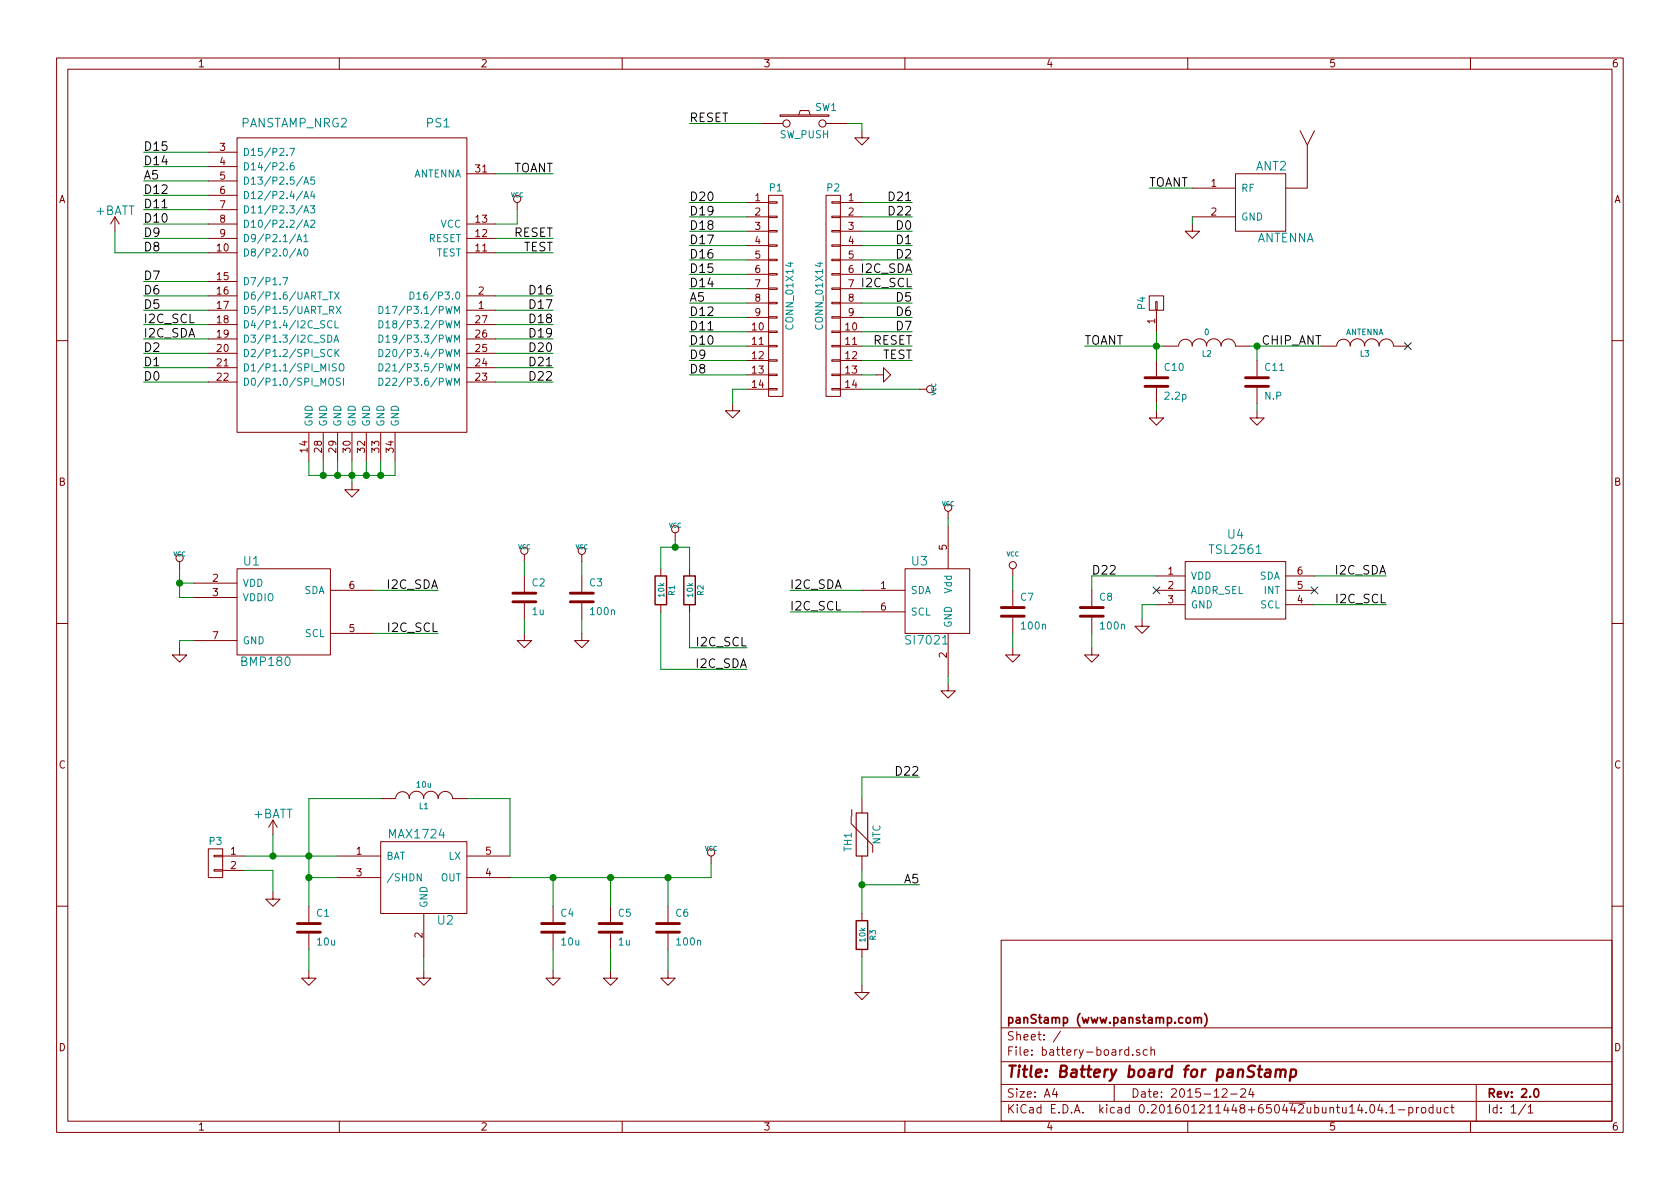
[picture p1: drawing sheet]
EESchema Schematic File Version 2
LIBS:power
LIBS:device
LIBS:transistors
LIBS:conn
LIBS:linear
LIBS:regul
LIBS:74xx
LIBS:cmos4000
LIBS:adc-dac
LIBS:memory
LIBS:xilinx
LIBS:microcontrollers
LIBS:dsp
LIBS:microchip
LIBS:analog_switches
LIBS:motorola
LIBS:texas
LIBS:intel
LIBS:audio
LIBS:interface
LIBS:digital-audio
LIBS:philips
LIBS:display
LIBS:cypress
LIBS:siliconi
LIBS:opto
LIBS:atmel
LIBS:contrib
LIBS:valves
LIBS:atmega8
LIBS:atmel89cxxxx
LIBS:atmel-1
LIBS:atmel-2005
LIBS:avr
LIBS:avr-1
LIBS:avr-2
LIBS:avr-3
LIBS:avr-4
LIBS:hopf
LIBS:rfm-ash
LIBS:mycomponents
LIBS:battery-board-cache
EELAYER 25 0
EELAYER END
$Descr A4 11693 8268
encoding utf-8
Sheet 1 1
Title "Battery board for panStamp"
Date "2015-12-24"
Rev "2.0"
Comp "panStamp (www.panstamp.com)"
Comment1 ""
Comment2 ""
Comment3 ""
Comment4 ""
$EndDescr
$Comp
L CONN_01X14 P1
U 1 1
P 5400 2050
F 0 "P1" H 5400 2800 50  0000 C CNN
F 1 "CONN_01X14" V 5500 2050 50  0000 C CNN
F 2 "Pin_Headers:Pin_Header_Straight_1x12" H 5400 2050 60  0001 C CNN
F 3 "" H 5400 2050 60  0000 C CNN
	1    5400 2050
	1    0    0    -1  
$EndComp
$Comp
L CONN_01X14 P2
U 1 1
P 5800 2050
F 0 "P2" H 5800 2800 50  0000 C CNN
F 1 "CONN_01X14" V 5900 2050 50  0000 C CNN
F 2 "Pin_Headers:Pin_Header_Straight_1x12" H 5800 2050 60  0001 C CNN
F 3 "" H 5800 2050 60  0000 C CNN
	1    5800 2050
	-1   0    0    -1  
$EndComp
Text Label 4800 1700 0    60   ~ 0
D17
Text Label 4800 1800 0    60   ~ 0
D16
Text Label 4800 1900 0    60   ~ 0
D15
Text Label 4800 2000 0    60   ~ 0
D14
Text Label 4800 2100 0    60   ~ 0
A5
Text Label 4800 2200 0    60   ~ 0
D12
Text Label 4800 2300 0    60   ~ 0
D11
Text Label 4800 2400 0    60   ~ 0
D10
Text Label 4800 2500 0    60   ~ 0
D9
Text Label 4800 2600 0    60   ~ 0
D8
Text Label 6350 2500 2    60   ~ 0
TEST
Text Label 6350 2400 2    60   ~ 0
RESET
$Comp
L VCC #PWR01
U 1 1
P 6400 2700
F 0 "#PWR01" H 6400 2800 30  0001 C CNN
F 1 "VCC" H 6400 2800 30  0000 C CNN
F 2 "" H 6400 2700 60  0001 C CNN
F 3 "" H 6400 2700 60  0001 C CNN
	1    6400 2700
	0    1    1    0   
$EndComp
Text Label 4800 1600 0    60   ~ 0
D18
Text Label 4800 1500 0    60   ~ 0
D19
Text Label 4800 1400 0    60   ~ 0
D20
Text Label 6350 1400 2    60   ~ 0
D21
Text Label 6350 1500 2    60   ~ 0
D22
Text Label 6350 1600 2    60   ~ 0
D0
Text Label 6350 1700 2    60   ~ 0
D1
Text Label 6350 1800 2    60   ~ 0
D2
Text Label 6350 2100 2    60   ~ 0
D5
Text Label 6350 2200 2    60   ~ 0
D6
$Comp
L GND #PWR02
U 1 1
P 5100 2800
F 0 "#PWR02" H 5100 2800 30  0001 C CNN
F 1 "GND" H 5100 2730 30  0001 C CNN
F 2 "" H 5100 2800 60  0001 C CNN
F 3 "" H 5100 2800 60  0001 C CNN
	1    5100 2800
	1    0    0    -1  
$EndComp
$Comp
L PANSTAMP_NRG2-RESCUE-battery-board PS1
U 1 1
P 2450 1950
F 0 "PS1" H 3050 3050 60  0000 C CNN
F 1 "PANSTAMP_NRG2" H 2050 3050 60  0000 C CNN
F 2 "mysmd:PANSTAMP_2" H 2500 2350 60  0001 C CNN
F 3 "" H 2500 2350 60  0000 C CNN
	1    2450 1950
	1    0    0    -1  
$EndComp
$Comp
L VCC #PWR03
U 1 1
P 3600 1450
F 0 "#PWR03" H 3600 1550 30  0001 C CNN
F 1 "VCC" H 3600 1550 30  0000 C CNN
F 2 "" H 3600 1450 60  0001 C CNN
F 3 "" H 3600 1450 60  0001 C CNN
	1    3600 1450
	1    0    0    -1  
$EndComp
$Comp
L GND #PWR04
U 1 1
P 2450 3350
F 0 "#PWR04" H 2450 3350 30  0001 C CNN
F 1 "GND" H 2450 3280 30  0001 C CNN
F 2 "" H 2450 3350 60  0001 C CNN
F 3 "" H 2450 3350 60  0001 C CNN
	1    2450 3350
	1    0    0    -1  
$EndComp
Text Label 3850 1650 2    60   ~ 0
RESET
Text Label 3850 1750 2    60   ~ 0
TEST
Text Label 3850 2050 2    60   ~ 0
D16
Text Label 3850 2150 2    60   ~ 0
D17
Text Label 3850 2250 2    60   ~ 0
D18
Text Label 3850 2350 2    60   ~ 0
D19
Text Label 3850 2450 2    60   ~ 0
D20
Text Label 3850 2550 2    60   ~ 0
D21
Text Label 3850 2650 2    60   ~ 0
D22
Text Label 1000 1050 0    60   ~ 0
D15
Text Label 1000 1150 0    60   ~ 0
D14
Text Label 1000 1250 0    60   ~ 0
A5
Text Label 1000 1350 0    60   ~ 0
D12
Text Label 1000 1450 0    60   ~ 0
D11
Text Label 1000 1550 0    60   ~ 0
D10
Text Label 1000 1650 0    60   ~ 0
D9
Text Label 1000 1750 0    60   ~ 0
D8
Text Label 1000 2050 0    60   ~ 0
D6
Text Label 1000 2150 0    60   ~ 0
D5
Text Label 1000 2350 0    60   ~ 0
I2C_SDA
Text Label 1000 2450 0    60   ~ 0
D2
Text Label 1000 2550 0    60   ~ 0
D1
Text Label 1000 2650 0    60   ~ 0
D0
$Comp
L THERMISTOR TH1
U 1 1
P 6000 5800
F 0 "TH1" V 6100 5850 50  0000 C CNN
F 1 "NTC" V 5900 5800 50  0000 C CNN
F 2 "mysmd:SM0603S" H 6000 5800 60  0001 C CNN
F 3 "" H 6000 5800 60  0000 C CNN
	1    6000 5800
	-1   0    0    1   
$EndComp
$Comp
L R R3
U 1 1
P 6000 6500
F 0 "R3" V 6080 6500 40  0000 C CNN
F 1 "10k" V 6007 6501 40  0000 C CNN
F 2 "mysmd:SM0603S" V 5930 6500 30  0001 C CNN
F 3 "" H 6000 6500 30  0001 C CNN
	1    6000 6500
	1    0    0    -1  
$EndComp
$Comp
L GND #PWR05
U 1 1
P 6000 6850
F 0 "#PWR05" H 6000 6850 30  0001 C CNN
F 1 "GND" H 6000 6780 30  0001 C CNN
F 2 "" H 6000 6850 60  0001 C CNN
F 3 "" H 6000 6850 60  0001 C CNN
	1    6000 6850
	1    0    0    -1  
$EndComp
$Comp
L C C2
U 1 1
P 3650 4150
F 0 "C2" H 3700 4250 50  0000 L CNN
F 1 "1u" H 3700 4050 50  0000 L CNN
F 2 "mysmd:SM0603S" H 3650 4150 60  0001 C CNN
F 3 "" H 3650 4150 60  0001 C CNN
	1    3650 4150
	1    0    0    -1  
$EndComp
$Comp
L GND #PWR06
U 1 1
P 3650 4400
F 0 "#PWR06" H 3650 4400 30  0001 C CNN
F 1 "GND" H 3650 4330 30  0001 C CNN
F 2 "" H 3650 4400 60  0001 C CNN
F 3 "" H 3650 4400 60  0001 C CNN
	1    3650 4400
	1    0    0    -1  
$EndComp
$Comp
L C C3
U 1 1
P 4050 4150
F 0 "C3" H 4100 4250 50  0000 L CNN
F 1 "100n" H 4100 4050 50  0000 L CNN
F 2 "mysmd:SM0603S" H 4050 4150 60  0001 C CNN
F 3 "" H 4050 4150 60  0001 C CNN
	1    4050 4150
	1    0    0    -1  
$EndComp
$Comp
L GND #PWR07
U 1 1
P 4050 4400
F 0 "#PWR07" H 4050 4400 30  0001 C CNN
F 1 "GND" H 4050 4330 30  0001 C CNN
F 2 "" H 4050 4400 60  0001 C CNN
F 3 "" H 4050 4400 60  0001 C CNN
	1    4050 4400
	1    0    0    -1  
$EndComp
$Comp
L R R1
U 1 1
P 4600 4100
F 0 "R1" V 4680 4100 40  0000 C CNN
F 1 "10k" V 4607 4101 40  0000 C CNN
F 2 "mysmd:SM0603S" V 4530 4100 30  0001 C CNN
F 3 "" H 4600 4100 30  0001 C CNN
	1    4600 4100
	1    0    0    -1  
$EndComp
$Comp
L R R2
U 1 1
P 4800 4100
F 0 "R2" V 4880 4100 40  0000 C CNN
F 1 "10k" V 4807 4101 40  0000 C CNN
F 2 "mysmd:SM0603S" V 4730 4100 30  0001 C CNN
F 3 "" H 4800 4100 30  0001 C CNN
	1    4800 4100
	1    0    0    -1  
$EndComp
Text Label 5200 4650 2    60   ~ 0
I2C_SDA
Text Label 5200 4500 2    60   ~ 0
I2C_SCL
$Comp
L C C7
U 1 1
P 7050 4250
F 0 "C7" H 7100 4350 50  0000 L CNN
F 1 "100n" H 7100 4150 50  0000 L CNN
F 2 "mysmd:SM0603S" H 7050 4250 60  0001 C CNN
F 3 "" H 7050 4250 60  0001 C CNN
	1    7050 4250
	1    0    0    -1  
$EndComp
$Comp
L GND #PWR08
U 1 1
P 7050 4500
F 0 "#PWR08" H 7050 4500 30  0001 C CNN
F 1 "GND" H 7050 4430 30  0001 C CNN
F 2 "" H 7050 4500 60  0001 C CNN
F 3 "" H 7050 4500 60  0001 C CNN
	1    7050 4500
	1    0    0    -1  
$EndComp
$Comp
L VCC #PWR09
U 1 1
P 3650 3900
F 0 "#PWR09" H 3650 4000 30  0001 C CNN
F 1 "VCC" H 3650 4000 30  0000 C CNN
F 2 "" H 3650 3900 60  0001 C CNN
F 3 "" H 3650 3900 60  0001 C CNN
	1    3650 3900
	1    0    0    -1  
$EndComp
$Comp
L VCC #PWR010
U 1 1
P 4050 3900
F 0 "#PWR010" H 4050 4000 30  0001 C CNN
F 1 "VCC" H 4050 4000 30  0000 C CNN
F 2 "" H 4050 3900 60  0001 C CNN
F 3 "" H 4050 3900 60  0001 C CNN
	1    4050 3900
	1    0    0    -1  
$EndComp
$Comp
L VCC #PWR011
U 1 1
P 4700 3750
F 0 "#PWR011" H 4700 3850 30  0001 C CNN
F 1 "VCC" H 4700 3850 30  0000 C CNN
F 2 "" H 4700 3750 60  0001 C CNN
F 3 "" H 4700 3750 60  0001 C CNN
	1    4700 3750
	1    0    0    -1  
$EndComp
$Comp
L VCC #PWR012
U 1 1
P 7050 4000
F 0 "#PWR012" H 7050 4100 30  0001 C CNN
F 1 "VCC" H 7050 4150 30  0000 C CNN
F 2 "" H 7050 4000 60  0001 C CNN
F 3 "" H 7050 4000 60  0001 C CNN
	1    7050 4000
	1    0    0    -1  
$EndComp
$Comp
L SI7021 U3
U 1 1
P 6550 4200
F 0 "U3" H 6400 4500 60  0000 C CNN
F 1 "SI7021" H 6450 3950 60  0000 C CNN
F 2 "mysmd:DFN-6" H 6600 4150 60  0001 C CNN
F 3 "" H 6600 4150 60  0000 C CNN
	1    6550 4200
	1    0    0    -1  
$EndComp
Text Label 5500 4250 0    60   ~ 0
I2C_SCL
Text Label 5500 4100 0    60   ~ 0
I2C_SDA
$Comp
L VCC #PWR013
U 1 1
P 6600 3600
F 0 "#PWR013" H 6600 3700 30  0001 C CNN
F 1 "VCC" H 6600 3700 30  0000 C CNN
F 2 "" H 6600 3600 60  0001 C CNN
F 3 "" H 6600 3600 60  0001 C CNN
	1    6600 3600
	1    0    0    -1  
$EndComp
$Comp
L GND #PWR014
U 1 1
P 6600 4750
F 0 "#PWR014" H 6600 4750 30  0001 C CNN
F 1 "GND" H 6600 4680 30  0001 C CNN
F 2 "" H 6600 4750 60  0001 C CNN
F 3 "" H 6600 4750 60  0001 C CNN
	1    6600 4750
	1    0    0    -1  
$EndComp
Text Label 6400 6150 2    60   ~ 0
A5
Text Label 6400 5400 2    60   ~ 0
D22
$Comp
L BMP180 U1
U 1 1
P 1950 4250
F 0 "U1" H 1750 4600 60  0000 C CNN
F 1 "BMP180" H 1850 3900 60  0000 C CNN
F 2 "mysmd:BMP180" H 1950 4250 60  0001 C CNN
F 3 "" H 1950 4250 60  0000 C CNN
	1    1950 4250
	1    0    0    -1  
$EndComp
$Comp
L VCC #PWR015
U 1 1
P 1250 3950
F 0 "#PWR015" H 1250 4050 30  0001 C CNN
F 1 "VCC" H 1250 4050 30  0000 C CNN
F 2 "" H 1250 3950 60  0001 C CNN
F 3 "" H 1250 3950 60  0001 C CNN
	1    1250 3950
	1    0    0    -1  
$EndComp
$Comp
L GND #PWR016
U 1 1
P 1250 4500
F 0 "#PWR016" H 1250 4500 30  0001 C CNN
F 1 "GND" H 1250 4430 30  0001 C CNN
F 2 "" H 1250 4500 60  0001 C CNN
F 3 "" H 1250 4500 60  0001 C CNN
	1    1250 4500
	1    0    0    -1  
$EndComp
Text Label 3050 4400 2    60   ~ 0
I2C_SCL
Text Label 3050 4100 2    60   ~ 0
I2C_SDA
$Comp
L GND #PWR017
U 1 1
P 2150 6750
F 0 "#PWR017" H 2150 6750 30  0001 C CNN
F 1 "GND" H 2150 6680 30  0001 C CNN
F 2 "" H 2150 6750 60  0001 C CNN
F 3 "" H 2150 6750 60  0001 C CNN
	1    2150 6750
	1    0    0    -1  
$EndComp
$Comp
L C C6
U 1 1
P 4650 6450
F 0 "C6" H 4700 6550 50  0000 L CNN
F 1 "100n" H 4700 6350 50  0000 L CNN
F 2 "mysmd:SM0603S" H 4650 6450 60  0001 C CNN
F 3 "" H 4650 6450 60  0001 C CNN
	1    4650 6450
	1    0    0    -1  
$EndComp
$Comp
L C C5
U 1 1
P 4250 6450
F 0 "C5" H 4300 6550 50  0000 L CNN
F 1 "1u" H 4300 6350 50  0000 L CNN
F 2 "mysmd:SM0603S" H 4250 6450 60  0001 C CNN
F 3 "" H 4250 6450 60  0001 C CNN
	1    4250 6450
	1    0    0    -1  
$EndComp
$Comp
L C C4
U 1 1
P 3850 6450
F 0 "C4" H 3900 6550 50  0000 L CNN
F 1 "10u" H 3900 6350 50  0000 L CNN
F 2 "mysmd:SM0603S" H 3850 6450 60  0001 C CNN
F 3 "" H 3850 6450 60  0001 C CNN
	1    3850 6450
	1    0    0    -1  
$EndComp
$Comp
L C C1
U 1 1
P 2150 6450
F 0 "C1" H 2200 6550 50  0000 L CNN
F 1 "10u" H 2200 6350 50  0000 L CNN
F 2 "mysmd:SM0603S" H 2150 6450 60  0001 C CNN
F 3 "" H 2150 6450 60  0001 C CNN
	1    2150 6450
	1    0    0    -1  
$EndComp
$Comp
L INDUCTOR L1
U 1 1
P 2950 5550
F 0 "L1" V 2900 5550 40  0000 C CNN
F 1 "10u" V 3050 5550 40  0000 C CNN
F 2 "libcms:SM0805" H 2950 5550 60  0001 C CNN
F 3 "" H 2950 5550 60  0001 C CNN
	1    2950 5550
	0    -1   -1   0   
$EndComp
$Comp
L GND #PWR018
U 1 1
P 3850 6750
F 0 "#PWR018" H 3850 6750 30  0001 C CNN
F 1 "GND" H 3850 6680 30  0001 C CNN
F 2 "" H 3850 6750 60  0001 C CNN
F 3 "" H 3850 6750 60  0001 C CNN
	1    3850 6750
	1    0    0    -1  
$EndComp
$Comp
L VCC #PWR019
U 1 1
P 4950 6000
F 0 "#PWR019" H 4950 6100 30  0001 C CNN
F 1 "VCC" H 4950 6100 30  0000 C CNN
F 2 "" H 4950 6000 60  0000 C CNN
F 3 "" H 4950 6000 60  0000 C CNN
	1    4950 6000
	1    0    0    -1  
$EndComp
$Comp
L GND #PWR020
U 1 1
P 4250 6750
F 0 "#PWR020" H 4250 6750 30  0001 C CNN
F 1 "GND" H 4250 6680 30  0001 C CNN
F 2 "" H 4250 6750 60  0001 C CNN
F 3 "" H 4250 6750 60  0001 C CNN
	1    4250 6750
	1    0    0    -1  
$EndComp
$Comp
L GND #PWR021
U 1 1
P 4650 6750
F 0 "#PWR021" H 4650 6750 30  0001 C CNN
F 1 "GND" H 4650 6680 30  0001 C CNN
F 2 "" H 4650 6750 60  0001 C CNN
F 3 "" H 4650 6750 60  0001 C CNN
	1    4650 6750
	1    0    0    -1  
$EndComp
Text Label 1000 1950 0    60   ~ 0
D7
Text Label 6350 2300 2    60   ~ 0
D7
Text Label 1000 2250 0    60   ~ 0
I2C_SCL
Text Label 6350 1900 2    60   ~ 0
I2C_SDA
Text Label 6350 2000 2    60   ~ 0
I2C_SCL
$Comp
L MAX1724 U2
U 1 1
P 2950 6100
F 0 "U2" H 3100 5800 60  0000 C CNN
F 1 "MAX1724" H 2900 6400 60  0000 C CNN
F 2 "libcms:SOT23-5" H 2950 6100 60  0001 C CNN
F 3 "" H 2950 6100 60  0000 C CNN
	1    2950 6100
	1    0    0    -1  
$EndComp
$Comp
L GND #PWR022
U 1 1
P 2950 6750
F 0 "#PWR022" H 2950 6750 30  0001 C CNN
F 1 "GND" H 2950 6680 30  0001 C CNN
F 2 "" H 2950 6750 60  0001 C CNN
F 3 "" H 2950 6750 60  0001 C CNN
	1    2950 6750
	1    0    0    -1  
$EndComp
$Comp
L GND #PWR023
U 1 1
P 6100 2600
F 0 "#PWR023" H 6100 2600 30  0001 C CNN
F 1 "GND" H 6100 2530 30  0001 C CNN
F 2 "" H 6100 2600 60  0001 C CNN
F 3 "" H 6100 2600 60  0001 C CNN
	1    6100 2600
	0    -1   -1   0   
$EndComp
$Comp
L +BATT #PWR024
U 1 1
P 1900 5800
F 0 "#PWR024" H 1900 5650 60  0001 C CNN
F 1 "+BATT" H 1900 5940 60  0000 C CNN
F 2 "" H 1900 5800 60  0000 C CNN
F 3 "" H 1900 5800 60  0000 C CNN
	1    1900 5800
	1    0    0    -1  
$EndComp
$Comp
L C C10
U 1 1
P 8050 2650
F 0 "C10" H 8100 2750 50  0000 L CNN
F 1 "2.2p" H 8100 2550 50  0000 L CNN
F 2 "mysmd:SM0603S" H 8050 2650 60  0001 C CNN
F 3 "" H 8050 2650 60  0001 C CNN
	1    8050 2650
	1    0    0    -1  
$EndComp
$Comp
L C C11
U 1 1
P 8750 2650
F 0 "C11" H 8800 2750 50  0000 L CNN
F 1 "N.P" H 8800 2550 50  0000 L CNN
F 2 "mysmd:SM0603S" H 8750 2650 60  0001 C CNN
F 3 "" H 8750 2650 60  0001 C CNN
	1    8750 2650
	1    0    0    -1  
$EndComp
$Comp
L INDUCTOR L2
U 1 1
P 8400 2400
F 0 "L2" V 8350 2400 40  0000 C CNN
F 1 "0" V 8500 2400 40  0000 C CNN
F 2 "mysmd:SM0603S" H 8400 2400 60  0001 C CNN
F 3 "" H 8400 2400 60  0001 C CNN
	1    8400 2400
	0    -1   -1   0   
$EndComp
$Comp
L GND #PWR025
U 1 1
P 8050 2850
F 0 "#PWR025" H 8050 2850 30  0001 C CNN
F 1 "GND" H 8050 2780 30  0001 C CNN
F 2 "" H 8050 2850 60  0001 C CNN
F 3 "" H 8050 2850 60  0001 C CNN
	1    8050 2850
	1    0    0    -1  
$EndComp
$Comp
L GND #PWR026
U 1 1
P 8750 2850
F 0 "#PWR026" H 8750 2850 30  0001 C CNN
F 1 "GND" H 8750 2780 30  0001 C CNN
F 2 "" H 8750 2850 60  0001 C CNN
F 3 "" H 8750 2850 60  0001 C CNN
	1    8750 2850
	1    0    0    -1  
$EndComp
Text Label 7550 2400 0    60   ~ 0
TOANT
Text Label 9200 2400 2    60   ~ 0
CHIP_ANT
$Comp
L INDUCTOR L3
U 1 1
P 9500 2400
F 0 "L3" V 9450 2400 40  0000 C CNN
F 1 "ANTENNA" V 9600 2400 40  0000 C CNN
F 2 "0868AT43A0020" H 9500 2400 60  0001 C CNN
F 3 "" H 9500 2400 60  0001 C CNN
	1    9500 2400
	0    -1   -1   0   
$EndComp
NoConn ~ 9800 2400
Text Label 3850 1200 2    60   ~ 0
TOANT
$Comp
L ANTENNA ANT2
U 1 1
P 8750 1400
F 0 "ANT2" H 8850 1650 60  0000 C CNN
F 1 "ANTENNA" H 8950 1150 60  0000 C CNN
F 2 "myconnectors:U.FL_CONN" H 8750 1400 60  0001 C CNN
F 3 "" H 8750 1400 60  0000 C CNN
	1    8750 1400
	1    0    0    -1  
$EndComp
$Comp
L GND #PWR027
U 1 1
P 8300 1550
F 0 "#PWR027" H 8300 1550 30  0001 C CNN
F 1 "GND" H 8300 1480 30  0001 C CNN
F 2 "" H 8300 1550 60  0001 C CNN
F 3 "" H 8300 1550 60  0001 C CNN
	1    8300 1550
	1    0    0    -1  
$EndComp
Text Label 8000 1300 0    60   ~ 0
TOANT
$Comp
L SW_PUSH SW1
U 1 1
P 5600 850
F 0 "SW1" H 5750 960 50  0000 C CNN
F 1 "SW_PUSH" H 5600 770 50  0000 C CNN
F 2 "mysmd:switch-tact-noah" H 5600 850 60  0001 C CNN
F 3 "" H 5600 850 60  0000 C CNN
	1    5600 850 
	1    0    0    -1  
$EndComp
$Comp
L GND #PWR028
U 1 1
P 6000 900
F 0 "#PWR028" H 6000 900 30  0001 C CNN
F 1 "GND" H 6000 830 30  0001 C CNN
F 2 "" H 6000 900 60  0001 C CNN
F 3 "" H 6000 900 60  0001 C CNN
	1    6000 900 
	1    0    0    -1  
$EndComp
Text Label 4800 850  0    60   ~ 0
RESET
Wire Wire Line
	5200 1700 4800 1700
Wire Wire Line
	5200 1800 4800 1800
Wire Wire Line
	5200 1900 4800 1900
Wire Wire Line
	5200 2000 4800 2000
Wire Wire Line
	5200 2100 4800 2100
Wire Wire Line
	5200 2200 4800 2200
Wire Wire Line
	5200 2300 4800 2300
Wire Wire Line
	5200 2400 4800 2400
Wire Wire Line
	5200 2500 4800 2500
Wire Wire Line
	5200 2600 4800 2600
Wire Wire Line
	6000 1400 6350 1400
Wire Wire Line
	6000 1500 6350 1500
Wire Wire Line
	6000 1600 6350 1600
Wire Wire Line
	6000 1700 6350 1700
Wire Wire Line
	6000 1800 6350 1800
Wire Wire Line
	6000 1900 6350 1900
Wire Wire Line
	6000 2000 6350 2000
Wire Wire Line
	6000 2100 6350 2100
Wire Wire Line
	6000 2200 6350 2200
Wire Wire Line
	6000 2300 6350 2300
Wire Wire Line
	6000 2500 6350 2500
Wire Wire Line
	6000 2400 6350 2400
Wire Wire Line
	6000 2700 6400 2700
Wire Wire Line
	5200 2700 5100 2700
Wire Wire Line
	5100 2700 5100 2800
Wire Wire Line
	5200 1600 4800 1600
Wire Wire Line
	5200 1500 4800 1500
Wire Wire Line
	5200 1400 4800 1400
Wire Wire Line
	3450 1550 3600 1550
Wire Wire Line
	3600 1550 3600 1450
Wire Wire Line
	2150 3200 2150 3300
Wire Wire Line
	2150 3300 2750 3300
Wire Wire Line
	2750 3300 2750 3200
Wire Wire Line
	2450 3200 2450 3350
Connection ~ 2450 3300
Wire Wire Line
	2350 3200 2350 3300
Connection ~ 2350 3300
Wire Wire Line
	2250 3200 2250 3300
Connection ~ 2250 3300
Wire Wire Line
	2550 3200 2550 3300
Connection ~ 2550 3300
Wire Wire Line
	2650 3200 2650 3300
Connection ~ 2650 3300
Wire Wire Line
	3450 1650 3850 1650
Wire Wire Line
	3450 1750 3850 1750
Wire Wire Line
	3450 2050 3850 2050
Wire Wire Line
	3450 2150 3850 2150
Wire Wire Line
	3450 2250 3850 2250
Wire Wire Line
	3450 2350 3850 2350
Wire Wire Line
	3450 2450 3850 2450
Wire Wire Line
	3450 2550 3850 2550
Wire Wire Line
	3450 2650 3850 2650
Wire Wire Line
	1450 1050 1000 1050
Wire Wire Line
	1450 1150 1000 1150
Wire Wire Line
	1450 1250 1000 1250
Wire Wire Line
	1450 1350 1000 1350
Wire Wire Line
	1450 1450 1000 1450
Wire Wire Line
	1450 1550 1000 1550
Wire Wire Line
	1450 1650 1000 1650
Wire Wire Line
	800  1750 1450 1750
Wire Wire Line
	1450 1950 1000 1950
Wire Wire Line
	1450 2050 1000 2050
Wire Wire Line
	1450 2150 1000 2150
Wire Wire Line
	1450 2250 1000 2250
Wire Wire Line
	1450 2350 1000 2350
Wire Wire Line
	1450 2450 1000 2450
Wire Wire Line
	1450 2550 1000 2550
Wire Wire Line
	1450 2650 1000 2650
Wire Wire Line
	6000 2600 6100 2600
Wire Wire Line
	6000 6050 6000 6350
Wire Wire Line
	6000 6650 6000 6850
Wire Wire Line
	6000 5550 6000 5400
Wire Wire Line
	6000 5400 6400 5400
Wire Wire Line
	6000 6150 6400 6150
Connection ~ 6000 6150
Wire Wire Line
	3650 4300 3650 4400
Wire Wire Line
	3650 3900 3650 4000
Wire Wire Line
	4050 4300 4050 4400
Wire Wire Line
	4050 3900 4050 4000
Wire Wire Line
	4800 4250 4800 4500
Wire Wire Line
	4600 4250 4600 4650
Wire Wire Line
	4600 3800 4600 3950
Wire Wire Line
	4600 3800 4800 3800
Wire Wire Line
	4800 3800 4800 3950
Wire Wire Line
	4700 3750 4700 3800
Connection ~ 4700 3800
Wire Wire Line
	4800 4500 5200 4500
Wire Wire Line
	4600 4650 5200 4650
Wire Wire Line
	7050 4400 7050 4500
Wire Wire Line
	7050 4000 7050 4100
Wire Wire Line
	6000 4100 5500 4100
Wire Wire Line
	6000 4250 5500 4250
Wire Wire Line
	6600 3650 6600 3600
Wire Wire Line
	6600 4700 6600 4750
Wire Wire Line
	1350 4150 1250 4150
Wire Wire Line
	1250 4150 1250 3950
Wire Wire Line
	1350 4050 1250 4050
Connection ~ 1250 4050
Wire Wire Line
	1350 4450 1250 4450
Wire Wire Line
	1250 4450 1250 4500
Wire Wire Line
	2600 4100 3050 4100
Wire Wire Line
	2600 4400 3050 4400
Wire Wire Line
	3850 6600 3850 6750
Wire Wire Line
	4650 6600 4650 6750
Wire Wire Line
	4250 6600 4250 6750
Wire Wire Line
	3550 6100 4950 6100
Wire Wire Line
	4950 6100 4950 6000
Wire Wire Line
	4650 6300 4650 6100
Connection ~ 4650 6100
Wire Wire Line
	4250 6300 4250 6100
Connection ~ 4250 6100
Wire Wire Line
	3850 6300 3850 6100
Connection ~ 3850 6100
Wire Wire Line
	3550 5950 3550 5550
Wire Wire Line
	3550 5550 3250 5550
Wire Wire Line
	1700 5950 2350 5950
Wire Wire Line
	2150 5550 2150 6300
Wire Wire Line
	2650 5550 2150 5550
Connection ~ 2150 5950
Wire Wire Line
	2350 6100 2150 6100
Connection ~ 2150 6100
Wire Wire Line
	2150 6750 2150 6600
Wire Wire Line
	2950 6650 2950 6750
Wire Wire Line
	1900 5950 1900 5800
Wire Wire Line
	8050 2850 8050 2800
Wire Wire Line
	8050 2300 8050 2500
Wire Wire Line
	7550 2400 8100 2400
Wire Wire Line
	8700 2400 9200 2400
Wire Wire Line
	8750 2400 8750 2500
Connection ~ 8050 2400
Wire Wire Line
	8750 2850 8750 2800
Connection ~ 8750 2400
Wire Wire Line
	3450 1200 3850 1200
Wire Wire Line
	8000 1300 8300 1300
Wire Wire Line
	8300 1550 8300 1500
Wire Wire Line
	5900 850  6000 850 
Wire Wire Line
	6000 850  6000 900 
Wire Wire Line
	5300 850  4800 850 
$Comp
L CONN_01X02 P3
U 1 1
P 1500 6000
F 0 "P3" H 1500 6150 50  0000 C CNN
F 1 "CONN_01X02" V 1600 6000 50  0001 C CNN
F 2 "old_mymods:BAT_AA_HOLDER_01" H 1500 6000 50  0001 C CNN
F 3 "" H 1500 6000 50  0000 C CNN
	1    1500 6000
	-1   0    0    -1  
$EndComp
Connection ~ 1900 5950
$Comp
L GND #PWR029
U 1 1
P 1900 6200
F 0 "#PWR029" H 1900 6200 30  0001 C CNN
F 1 "GND" H 1900 6130 30  0001 C CNN
F 2 "" H 1900 6200 60  0001 C CNN
F 3 "" H 1900 6200 60  0001 C CNN
	1    1900 6200
	1    0    0    -1  
$EndComp
Wire Wire Line
	1700 6050 1900 6050
Wire Wire Line
	1900 6050 1900 6200
$Comp
L +BATT #PWR030
U 1 1
P 800 1600
F 0 "#PWR030" H 800 1450 60  0001 C CNN
F 1 "+BATT" H 800 1740 60  0000 C CNN
F 2 "" H 800 1600 60  0000 C CNN
F 3 "" H 800 1600 60  0000 C CNN
	1    800  1600
	1    0    0    -1  
$EndComp
Wire Wire Line
	800  1750 800  1600
$Comp
L CONN_01X01 P4
U 1 1
P 8050 2100
F 0 "P4" H 8050 2200 50  0000 C CNN
F 1 "CONN_01X01" V 8150 2100 50  0001 C CNN
F 2 "myconnectors:pin" H 8050 2100 50  0001 C CNN
F 3 "" H 8050 2100 50  0000 C CNN
	1    8050 2100
	0    -1   -1   0   
$EndComp
$Comp
L TSL2561 U4
U 1 1
P 8600 4100
F 0 "U4" H 8600 4487 60  0000 C CNN
F 1 "TSL2561" H 8600 4381 60  0000 C CNN
F 2 "mysmd:DFN-6" H 8700 3850 60  0001 C CNN
F 3 "" H 8700 3850 60  0000 C CNN
	1    8600 4100
	1    0    0    -1  
$EndComp
Wire Wire Line
	7600 4000 8050 4000
$Comp
L GND #PWR031
U 1 1
P 7950 4300
F 0 "#PWR031" H 7950 4300 30  0001 C CNN
F 1 "GND" H 7950 4230 30  0001 C CNN
F 2 "" H 7950 4300 60  0001 C CNN
F 3 "" H 7950 4300 60  0001 C CNN
	1    7950 4300
	1    0    0    -1  
$EndComp
Wire Wire Line
	8050 4200 7950 4200
Wire Wire Line
	7950 4200 7950 4300
Text Label 9650 4200 2    60   ~ 0
I2C_SCL
Text Label 9650 4000 2    60   ~ 0
I2C_SDA
Wire Wire Line
	9650 4000 9150 4000
Wire Wire Line
	9650 4200 9150 4200
NoConn ~ 9150 4100
NoConn ~ 8050 4100
Text Label 7600 4000 0    60   ~ 0
D22
$Comp
L C C8
U 1 1
P 7600 4250
F 0 "C8" H 7650 4350 50  0000 L CNN
F 1 "100n" H 7650 4150 50  0000 L CNN
F 2 "mysmd:SM0603S" H 7600 4250 60  0001 C CNN
F 3 "" H 7600 4250 60  0001 C CNN
	1    7600 4250
	1    0    0    -1  
$EndComp
$Comp
L GND #PWR032
U 1 1
P 7600 4500
F 0 "#PWR032" H 7600 4500 30  0001 C CNN
F 1 "GND" H 7600 4430 30  0001 C CNN
F 2 "" H 7600 4500 60  0001 C CNN
F 3 "" H 7600 4500 60  0001 C CNN
	1    7600 4500
	1    0    0    -1  
$EndComp
Wire Wire Line
	7600 4400 7600 4500
Wire Wire Line
	7600 4000 7600 4100
$EndSCHEMATC
